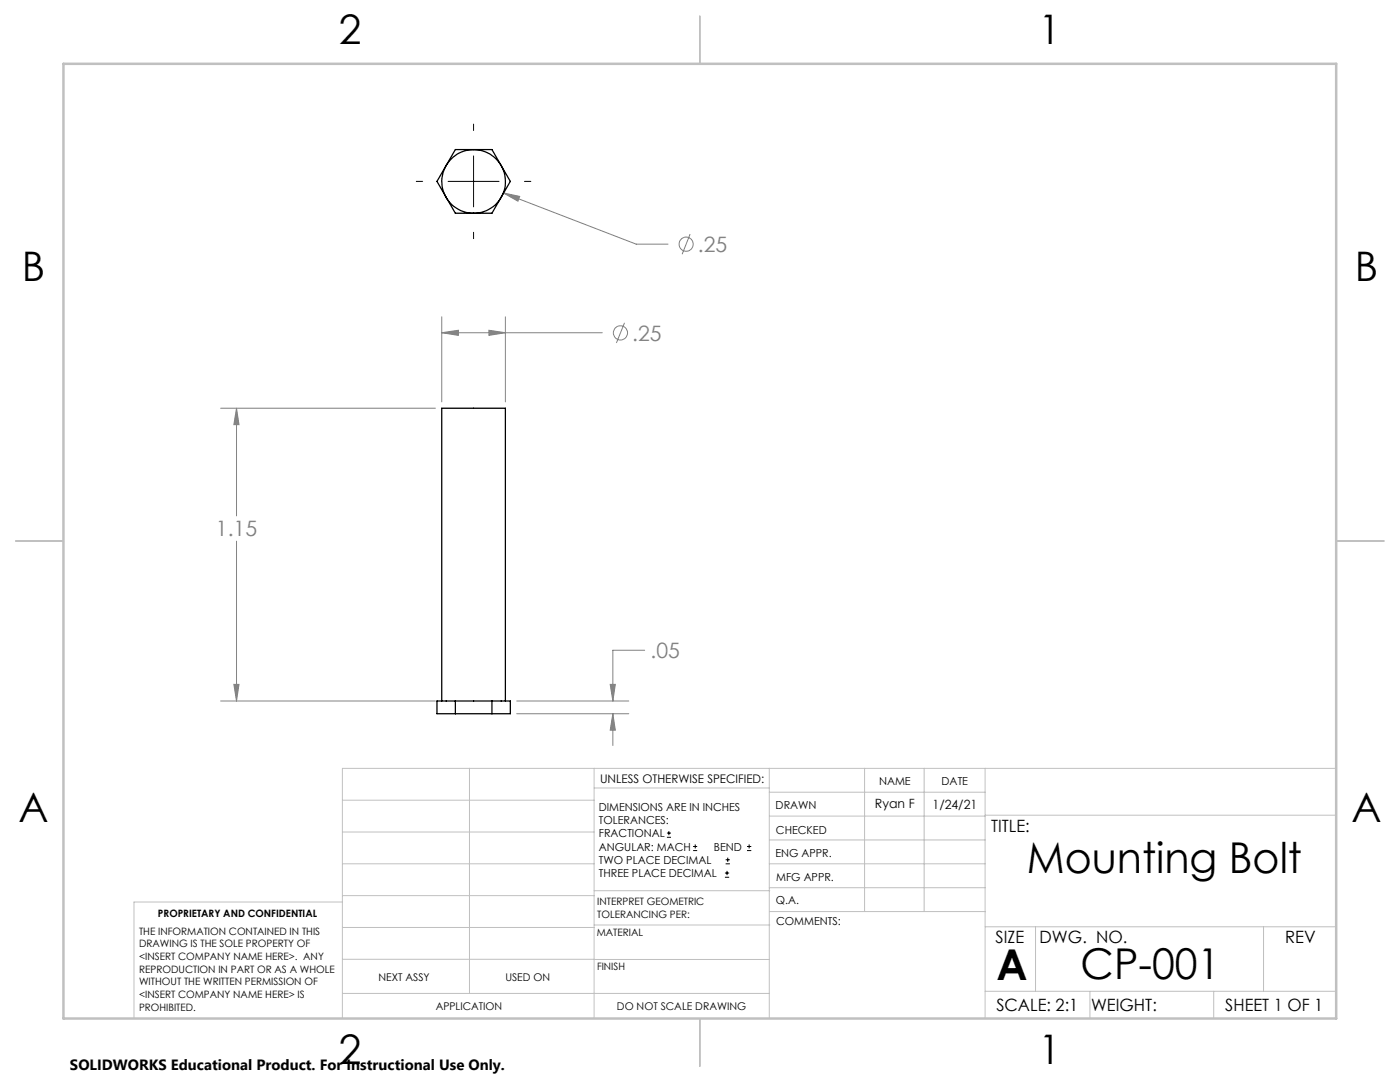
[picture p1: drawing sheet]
<svg xmlns="http://www.w3.org/2000/svg" width="279mm" height="216mm" viewBox="0 0 279 216" stroke-linecap="round" stroke-linejoin="round" font-family="sans-serif">
<g fill="none" stroke="#808080" stroke-width=".2">
<path d="M100.4 38.5l3.3 .7-.3 .9zM100.4 38.5l26.6 10.2h6.3M137.7 46.7l-1.6 4M88.2 66.4l3.3-.5v1zM88.2 63.2v17M88.2 66.4h32M97.6 65.9l3.3 .5-3.3 .5zM100.9 63.2v17M124.6 64.4l-1.6 4M44 81.5h42.9M47.2 81.5l.5 3.2h-1zM47.2 81.5v21.4"/>
<path d="M47.2 108v31.9M44 139.9h42.9M46.7 136.6h1l-.5 3.3zM103.1 139.9h22.4M121.8 136.6h1l-.5 3.3zM128.7 129.8h-6.4v10.1M103.1 142.4h22.4M122.3 142.4l.5 3.3h-1zM122.3 142.4v6.4"/>
<circle cx="136.9" cy="48.7" r="1.41"/>
<circle cx="123.8" cy="66.4" r="1.42"/>
</g>
<g fill="none" stroke="#000" stroke-width=".2">
<path d="M83.1 36.2h1.2M89.4 36.2h10.2M94.5 24.8v1.2M94.5 31.1v10.2M104.7 36.2h1.2M94.5 46.4v1.2M133.1 167.1h.8M133.1 166.2h.8M133.5 165.8v.9M138.3 169.7h.8M138.3 168.9h.8M138.7 168.5v.8"/>
<path d="M144.7 175h.8M144.7 174.2h.8M144.8 172.4h.9M144.8 171.6h.9M145.1 173.8v.8M145.2 171.1v.9M149.1 169.7h.8M149.1 168.9h.8M149.5 168.5v.8"/>
</g>
<g fill="none" stroke="#c0c0c0" stroke-width=".2">
<path d="M68.3 159.7h50.3M93.7 153.3v44.9M118.6 153.3v49.9M118.6 157.2h34.9M153.5 153.3v49.9M153.5 158.1h43.1M172.5 153.3v28.6M184.4 153.3v28.6M196.6 153.3v49.9M266.7 153.3h-198.4v49.9M68.3 178.7h50.3M68.3 172.4h50.3"/>
<path d="M68.3 166h50.3M68.3 180h-41.6v23.2M118.6 177.7h35M153.5 167.6h43.1M153.5 162.8h43.1M153.5 172.4h43.1M153.5 177.1h43.1M196.6 162.7h70.1M68.3 198.2h85.2M68.3 191.4l85.2 .1M68.3 185.1h50.3M118.6 184.6h35"/>
<path d="M153.6 181.9h43M196.6 197.8h70.1M196.6 184.9h70.1M206.7 184.9v12.9M217.5 197.8v5.4M242.2 197.8v5.4M252.2 184.9v12.9"/>
</g>
<path d="M139.7 3.2v9.5M3.1 107.9h9.6M266.7 107.9h9.5M139.7 203.2v9.6" fill="none" stroke="#c0c0c0" stroke-width=".25"/>
<path d="M12.7 12.7h254v190.5h-254z" fill="none" stroke="#c0c0c0" stroke-width=".5"/>
<path d="M100.4 38.5l3 1.6 .3-.9zM97.6 65.9l3.3 .5-3.3 .5zM88.2 66.4l3.3-.5v1zM121.8 136.6h1l-.5 3.3zM122.3 142.4l.5 3.3h-1zM47.2 81.5l.5 3.2h-1zM46.7 136.6h1l-.5 3.3z" fill="#808080"/>
<g fill="none" stroke="#000" stroke-width=".25">
<path d="M90.9 29.8h7.3l3.6 6.4-3.6 6.3h-7.3l-3.7-6.3zM87.2 139.9h14.6v2.5h-14.6zM88.2 139.9v-58.4h12.7v58.4M90.9 139.9v2.5M98.2 139.9v2.5"/>
<circle cx="94.5" cy="36.2" r="6.3"/>
</g>
<g font-size="8.5">
<text x="204.9" y="174.2">Mounting Bolt</text>
<text x="198.9" y="195.5">A</text>
<text x="215.7" y="195.4">CP-001</text>
</g>
<g font-size="8.1">
<text x="67.6" y="8.9">2</text>
<text x="207.3" y="8.9">1</text>
<text x="4.4" y="56.1">B</text>
<text x="270.4" y="56.1">B</text>
<text x="3.7" y="164.1">A</text>
<text x="269.7" y="164.1">A</text>
<text x="67.6" y="212.4">2</text>
<text x="207.3" y="212.4">1</text>
</g>
<g font-size="4.2" fill="#808080">
<text x="139.3" y="50.3">.25</text>
<text x="126.2" y="68">.25</text>
<text x="43.1" y="107">1.15</text>
<text x="129.8" y="131.3">.05</text>
</g>
<g font-size="3.4">
<text x="197.8" y="166">TITLE:</text>
<text x="198.7" y="188.1">SIZE</text>
<text x="207.5" y="188.1">DWG. NO.</text>
<text x="256.5" y="188.2">REV</text>
<text x="198.8" y="201.7">SCALE: 2:1</text>
<text x="217.7" y="201.8">WEIGHT:</text>
<text x="244.5" y="201.7">SHEET 1 OF 1</text>
</g>
<text font-size="3" x="14" y="213.5">SOLIDWORKS Educational Product. For Instructional Use Only.</text>
<g font-size="2.5">
<text x="174.6" y="161.3">Ryan F</text>
<text x="186.1" y="161.4">1/24/21</text>
</g>
<text font-size="2.4" x="119.8" y="156.2">UNLESS OTHERWISE SPECIFIED:</text>
<g font-size="2.2">
<text x="119.5" y="161.8">DIMENSIONS ARE IN INCHES</text>
<text x="154.8" y="161.4">DRAWN</text>
<text x="175.4" y="156.6">NAME</text>
<text x="187.9" y="156.7">DATE</text>
<text x="119.5" y="164.4">TOLERANCES:</text>
<text x="119.5" y="167.1">FRACTIONAL</text>
<text x="154.9" y="166.3">CHECKED</text>
<text x="119.5" y="169.7">ANGULAR: MACH</text>
<text x="119.5" y="172.4">TWO PLACE DECIMAL</text>
<text x="142.5" y="169.7">BEND</text>
<text x="154.8" y="171">ENG APPR.</text>
<text x="119.5" y="175">THREE PLACE DECIMAL</text>
<text x="154.9" y="175.7">MFG APPR.</text>
<text x="154.9" y="180.4">Q.A.</text>
<text x="154.9" y="184.6">COMMENTS:</text>
</g>
<g font-size="2.1">
<text x="75.5" y="195.7">NEXT ASSY</text>
<text x="100.9" y="195.7">USED ON</text>
<text x="86.9" y="201.5">APPLICATION</text>
<text x="123.1" y="201.6">DO NOT SCALE DRAWING</text>
</g>
<g font-size="2">
<text x="31.5" y="182.9">PROPRIETARY AND CONFIDENTIAL</text>
<text x="119.2" y="180.6">INTERPRET GEOMETRIC</text>
<text x="119.2" y="183.1">TOLERANCING PER:</text>
<text x="27.8" y="186.5">THE INFORMATION CONTAINED IN THIS</text>
<text x="27.8" y="189">DRAWING IS THE SOLE PROPERTY OF</text>
<text x="27.8" y="191.6">&lt;INSERT COMPANY NAME HERE&gt;. ANY</text>
<text x="119.1" y="186.7">MATERIAL</text>
<text x="27.8" y="194.1">REPRODUCTION IN PART OR AS A WHOLE</text>
<text x="27.8" y="196.6">WITHOUT THE WRITTEN PERMISSION OF</text>
<text x="119.1" y="193.5">FINISH</text>
<text x="27.8" y="199.1">&lt;INSERT COMPANY NAME HERE&gt; IS</text>
<text x="27.8" y="201.7">PROHIBITED.</text>
</g>
</svg>
